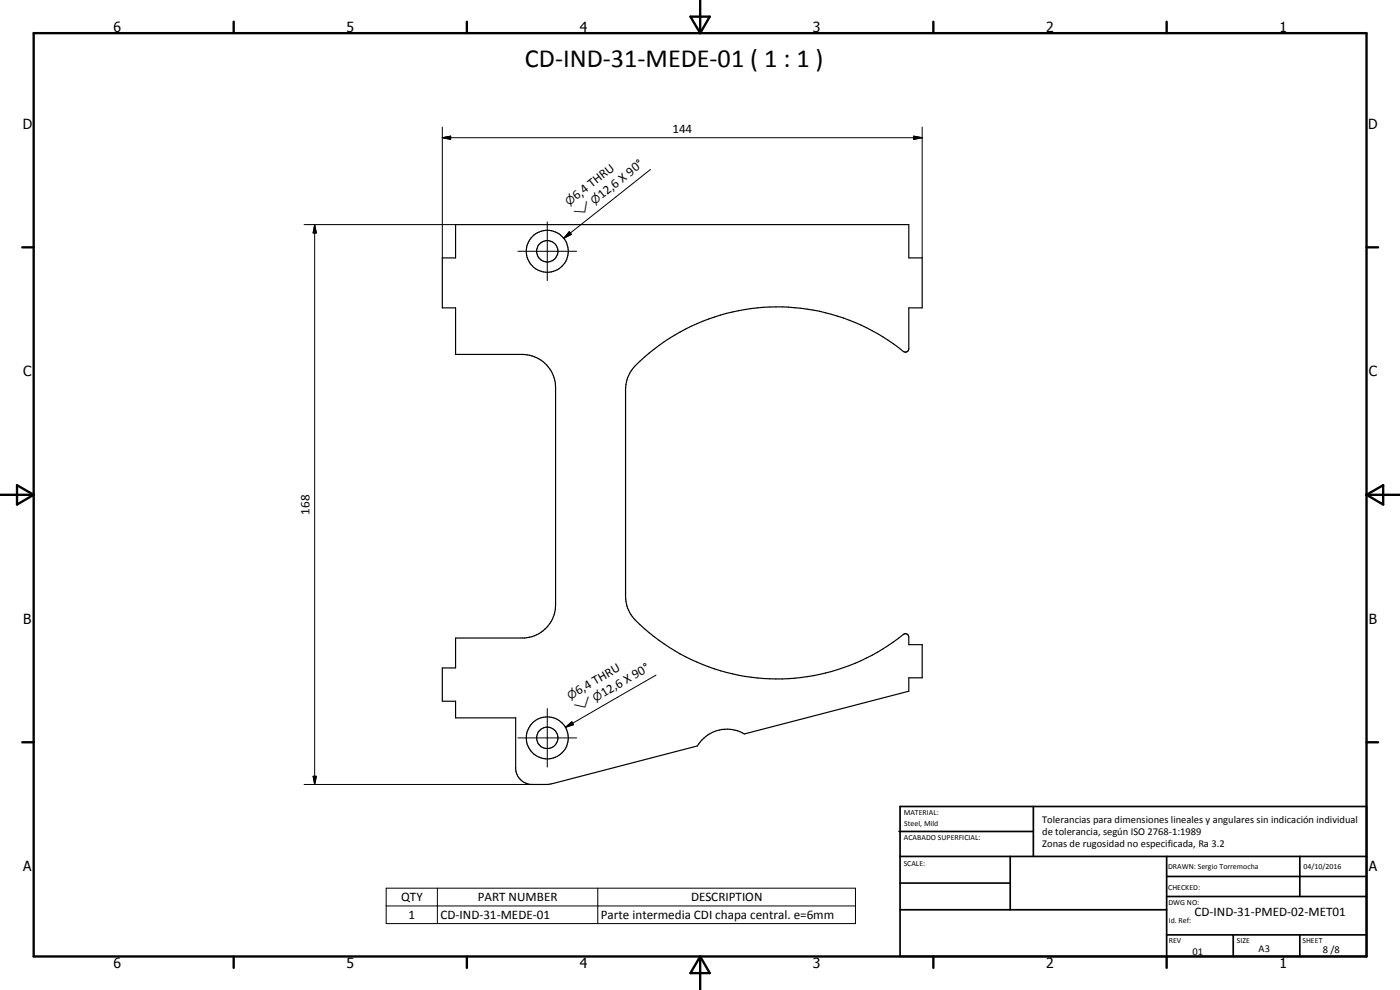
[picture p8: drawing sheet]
<svg xmlns="http://www.w3.org/2000/svg" width="420mm" height="297mm" viewBox="0 0 420 297" stroke-linecap="round" stroke-linejoin="round" font-family="sans-serif">
<g fill="none" stroke="#000" stroke-width=".35">
<path d="M136.7 67.4h136v10h4.1v15h-4.1v12.2a1.02 1.02 0 0 1-.5 1 1.02 1.02 0 0 1-1.1-.1 60 60 0 0 0-81.3 5.3 10.1 10.1 0 0 0-2.1 6v62.2a10.9 10.9 0 0 0 4.3 8.4 60.4 60.4 0 0 0 79.5 2.8h.7l.4 .5 .1 2.7h4.1v10h-4.1v4l-49.3 12.8a10.3 10.3 0 0 0-14.1 3.6l-43.3 11.3-1.9 .3h-4.9a5.1 5.1 0 0 1-4.4-4.5v-15.5h-18.1v-5h-4v-10h4v-9h20.8a10 10 0 0 0 9.2-10v-65.1a10 10 0 0 0-10-10h-20v-13.9h-4v-15h4z"/>
<circle cx="164.2" cy="75.4" r="3.2"/>
<circle cx="164.2" cy="75.4" r="6.3"/>
<circle cx="164.2" cy="221.4" r="3.2"/>
<circle cx="164.2" cy="221.4" r="6.3"/>
</g>
<g fill="none" stroke="#000" stroke-width=".71">
<path d="M10.1 9.9h400v277.1h-400zM70.1 6.5v3.4M140.1 6.5v3.4M207.2 5h5.8l-2.9 4.9zM210.1 0v9.9M280.1 6.5v3.4M350.1 6.5v3.4M6.7 74.2h3.4M410.1 74.2h3.5M.1 148.5h10M5.1 145.6l5 2.9-5 2.9zM410.1 148.5h10"/>
<path d="M410.1 148.5l5-2.9v5.8zM6.7 222.7h3.4M410.1 222.7h3.5M70.1 287v3.4M140.1 287v3.4M210.1 287v10M210.1 287l2.9 5h-5.8zM280.1 287v3.4M350.1 287v3.4"/>
</g>
<g fill="none" stroke="#000" stroke-width=".51">
<path d="M269.8 249.5h40.3M270.1 242h140v45h-140zM270.1 257h140M303.2 257v16M310.1 242v15M350.1 257v30M390.1 257v12M270.1 265h33.1M270.1 273h80M350.1 269h60M350.1 263h60M350.1 280.5h60"/>
<path d="M370.1 280.5v6.5M390.1 280.5v6.5"/>
</g>
<g fill="none" stroke="#000" stroke-width=".3">
<path d="M132.7 38.1v39.3M276.8 38.1v39.3M132.7 41.3l2.5-.4v.9zM132.7 41.3h144.1M195.2 50.8l-26 20.7M274.2 40.9l2.6 .4-2.6 .5zM91.3 67.4h45.4M94.4 67.4l.5 2.5h-.9zM94.4 67.4v168M155.4 75.4h17.6M164.2 66.6v17.6M170.8 69.5l.7 .8-2.3 1.2z"/>
<path d="M164.2 212.6v17.6M169.7 218.2l1.9-1.6 .5 .8zM196.9 202.6l-27.2 15.6M91.3 235.4h68.5M94 232.9h.9l-.5 2.5zM155.4 221.4h17.6M115.9 266.5h140.8v10.6h-140.8zM115.9 271.8h140.8M131.3 266.5v10.6M179.4 266.5v10.6"/>
</g>
<path d="M132.7 41.3l2.5-.4v.9zM274.2 40.9l2.6 .4-2.6 .5zM94.4 67.4l.5 2.5h-.9zM170.8 69.5l.7 .8-2.3 1.2zM169.7 218.2l1.9-1.6 .5 .8zM94 232.9h.9l-.5 2.5z" fill="#000"/>
<text font-size="7.9" x="157.6" y="20.2">CD-IND-31-MEDE-01 ( 1 : 1 )</text>
<g font-size="4.2">
<text x="34" y="9.6">6</text>
<text x="104" y="9.6">5</text>
<text x="174" y="9.6">4</text>
<text x="244" y="9.6">3</text>
<text x="314" y="9.6">2</text>
<text x="384" y="9.6">1</text>
<text x="6.8" y="38.7">D</text>
<text x="410.6" y="38.7">D</text>
<text x="7" y="112.9">C</text>
<text x="410.8" y="112.9">C</text>
<text x="7" y="187.1">B</text>
<text x="410.8" y="187.1">B</text>
<text x="7" y="261.4">A</text>
<text x="410.8" y="261.4">A</text>
<text x="34" y="290.4">6</text>
<text x="104" y="290.4">5</text>
<text x="174" y="290.4">4</text>
<text x="244" y="290.4">3</text>
<text x="314" y="290.4">2</text>
<text x="384" y="290.4">1</text>
</g>
<g font-size="3.9">
<text x="201.8" y="39.8">144</text>
<text x="180.7" y="59.7" transform="rotate(-38 180.7 59.7)">12,6 X 90°</text>
<text x="173" y="60.2" transform="rotate(-38 173 60.2)">6,4 THRU</text>
<text x="92.9" y="154.4" transform="rotate(-90 92.9 154.4)">168</text>
<text x="173.6" y="208.5" transform="rotate(-30 173.6 208.5)">6,4 THRU</text>
<text x="181.2" y="209.2" transform="rotate(-30 181.2 209.2)">12,6 X 90°</text>
<text x="120.4" y="270.4">QTY</text>
<text x="122.6" y="275.8">1</text>
<text x="132.2" y="275.8">CD-IND-31-MEDE-01</text>
<text x="143.4" y="270.4">PART NUMBER</text>
<text x="180.3" y="275.8">Parte intermedia CDI chapa central. e=6mm</text>
<text x="207.4" y="270.4">DESCRIPTION</text>
<text x="358.5" y="275">CD-IND-31-PMED-02-MET01</text>
</g>
<g font-size="3.3">
<text x="170.8" y="61.9" transform="rotate(-38 170.8 61.9)">n</text>
<text x="173.5" y="65.4" transform="rotate(-38 173.5 65.4)">w</text>
<text x="178.5" y="61.4" transform="rotate(-38 178.5 61.4)">n</text>
<text x="171.1" y="209.9" transform="rotate(-30 171.1 209.9)">n</text>
<text x="173.3" y="213.7" transform="rotate(-30 173.3 213.7)">w</text>
<text x="178.8" y="210.6" transform="rotate(-30 178.8 210.6)">n</text>
</g>
<g font-size="3.1">
<text x="312.7" y="246.8">Tolerancias para dimensiones lineales y angulares sin indicación individual</text>
<text x="312.7" y="250.4">de tolerancia, según ISO 2768-1:1989</text>
<text x="312.7" y="254">Zonas de rugosidad no especificada, Ra 3.2</text>
<text x="357.9" y="286.4">01</text>
<text x="377.7" y="285.6">A3</text>
<text x="397" y="285.9">8 /8</text>
</g>
<g font-size="2.4">
<text x="271.2" y="244.4">MATERIAL:</text>
<text x="271.3" y="252">ACABADO SUPERFICIAL:</text>
<text x="271.4" y="247.9">Steel, Mild</text>
<text x="271.2" y="259.7">SCALE:</text>
<text x="350.6" y="260.8">DRAWN: Sergio Torremocha</text>
<text x="391.2" y="260.6">04/10/2016</text>
<text x="350.6" y="267">CHECKED:</text>
<text x="350.6" y="271.4">DWG NO:</text>
<text x="350.8" y="276.9">Id. Ref:</text>
<text x="350.8" y="282.8">REV</text>
<text x="371.2" y="282.9">SIZE</text>
<text x="390.9" y="282.9">SHEET</text>
</g>
</svg>
